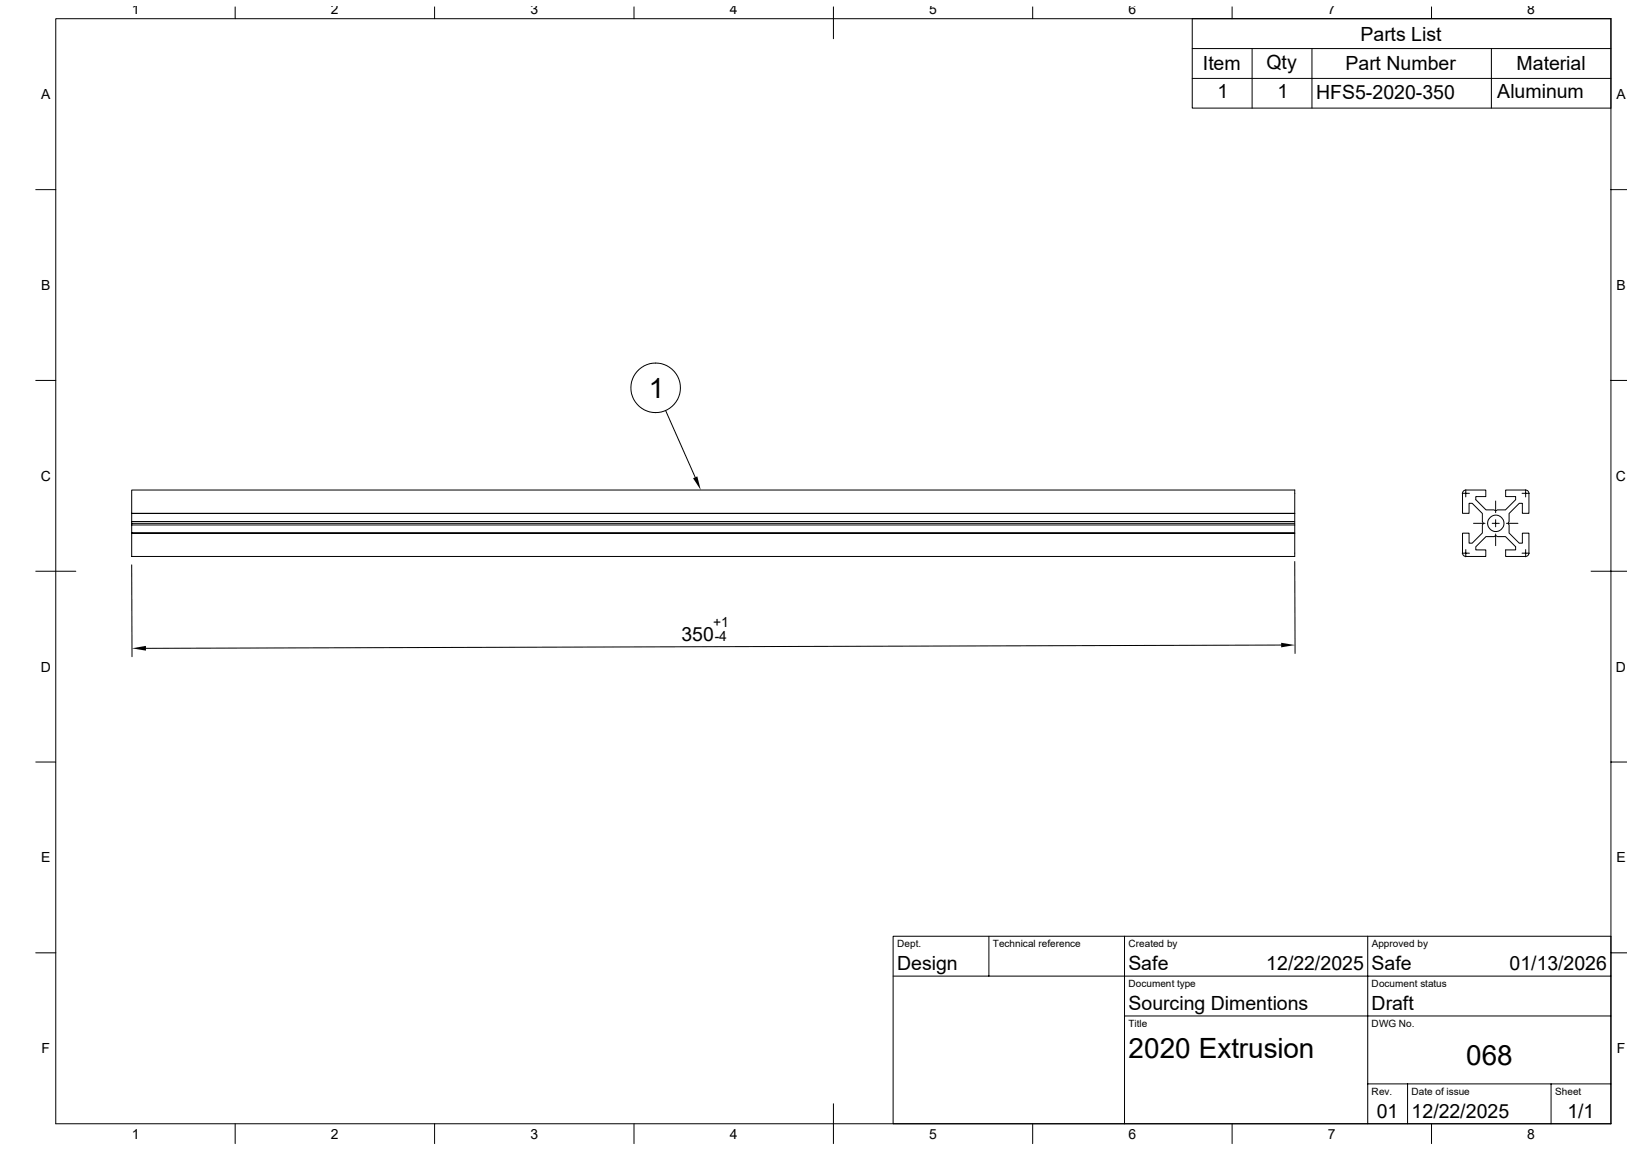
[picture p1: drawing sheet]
<svg xmlns="http://www.w3.org/2000/svg" width="420mm" height="297mm" viewBox="0 0 420 297" stroke-linecap="round" stroke-linejoin="round" font-family="sans-serif">
<g fill="none" stroke="#000" stroke-width=".26">
<path d="M14.4 4.8h401.4v285.2h-401.4zM60.7 1.8v3M112.2 1.8v3M163.7 1.8v3M215.1 1.8v8.2M266.6 1.8v3M307.8 12.5h108M318.1 1.8v3M323.2 12.5v15.4M338.7 12.5v15.4M369.5 1.8v3M385 12.5v15.4"/>
<path d="M415.8 4.8h-108v23.1h108M307.8 20.2h108M9.2 48.9h5.2M415.8 48.9h4.1M9.2 98.2h5.2M415.8 98.2h4.1M171.8 106l7.7 17.1M34 126.4h300.2v17.2h-300.2zM34 132.5h300.2M34 134.6h300.2M34 135h300.2M34 135.5h300.2"/>
<path d="M34 137.5h300.2M34 137.6h300.2M377.4 127.3h1.9M378.4 126.4l-.6 .3-.3 .6v5.2h1.7v-2.6h.8l2.7 2.6v2.1l.2 .4-.2 .5v2l-2.7 2.7h-.8v-2.6h-1.7l.1 5.4 .2 .3 .6 .3h5.1v-1.7h-2.5v-.8l2.6-2.6h2.1l.4-.3 .4 .3h2.1l2.6 2.6v.8h-2.5v1.7h5.1l.7-.4 .2-5.6h-1.7v2.6h-.8l-2.6-2.7v-2l-.3-.5 .3-.4v-2.1l2.6-2.6h.8v2.6h1.7v-5.2l-.3-.6-.6-.3M378.4 126.4v1.8M380.4 135h2.9M385.2 135h1.8M386.1 129.3v3M386.1 134.1v1.8M386.1 137.8v3M388.9 135h2.9M392.9 127.3h1.9"/>
<path d="M393.8 126.4h-5.1v1.7h2.5v.8l-2.6 2.7h-2.1l-.4 .2-.4-.2h-2.1l-2.6-2.7v-.8h2.5v-1.7h-5.1M393.8 126.4v1.8M9.2 147.4h10.4M34 145.8l.1 23.7M334.2 144.9l.1 23.7M377.4 142.7h1.9M378.4 141.8v1.9M392.9 142.7h1.9M393.8 141.8v1.9M410.7 147.4h9.2M330.7 166.5l-293 .8M9.2 196.6h5.2"/>
<path d="M415.8 196.6h4.1M9.2 245.9h5.2M230.5 251.9h185.3M255.3 241.6v10.3M290.3 241.6v48.4M353.1 241.6v48.4M415.8 245.9h4.1M415.8 241.6h-185.3v48.4M290.3 262.2h125.5M353.1 279.7h62.7M363.3 279.7v10.3M400.4 279.7v10.3"/>
<path d="M60.7 290v5.1M112.2 290v5.1M163.7 290v5.1M215.1 284.8v10.3M266.6 290v5.1M318.1 290v5.1M369.5 290v5.1"/>
<circle cx="169.2" cy="100.1" r="6.4"/>
<circle cx="386.1" cy="135" r="2.11"/>
</g>
<path d="M178.9 123.4l1.1-.5 .9 3.5zM34 167.3l3.7-.6v1.2zM330.7 165.9l3.6 .6-3.6 .5z" fill="#000"/>
<g font-size="7.2">
<text x="167.5" y="102.7">1</text>
<text x="291.3" y="273">2020 Extrusion</text>
<text x="378.5" y="274.8">068</text>
</g>
<g font-size="5">
<text x="351.2" y="10.5">Parts List</text>
<text x="326.9" y="17.7">Qty</text>
<text x="310.5" y="18.2">Item</text>
<text x="347.3" y="18.2">Part Number</text>
<text x="391.4" y="18.2">Material</text>
<text x="314.3" y="25.3">1</text>
<text x="329.7" y="25.3">1</text>
<text x="339.8" y="25.4">HFS5-2020-350</text>
<text x="386.5" y="25.4">Aluminum</text>
<text x="175.9" y="165.4">350</text>
<text x="231.6" y="250.4">Design</text>
<text x="291.3" y="250.4">Safe</text>
<text x="326.9" y="250.4">12/22/2025</text>
<text x="354.1" y="250.4">Safe</text>
<text x="389.6" y="250.4">01/13/2026</text>
<text x="291.3" y="260.6">Sourcing Dimentions</text>
<text x="354.1" y="260.6">Draft</text>
<text x="355.4" y="288.6">01</text>
<text x="364.4" y="288.4">12/22/2025</text>
<text x="404.6" y="288.6">1/1</text>
</g>
<g font-size="3.6">
<text x="34" y="3.6">1</text>
<text x="85.4" y="3.6">2</text>
<text x="136.9" y="3.6">3</text>
<text x="188.4" y="3.6">4</text>
<text x="239.9" y="3.5">5</text>
<text x="291.3" y="3.6">6</text>
<text x="342.8" y="3.6">7</text>
<text x="394.3" y="3.6">8</text>
<text x="10.6" y="25.6">A</text>
<text x="417.2" y="25.6">A</text>
<text x="10.6" y="74.8">B</text>
<text x="417.2" y="74.8">B</text>
<text x="10.5" y="124.1">C</text>
<text x="417.1" y="124.1">C</text>
<text x="184.1" y="161.9">+1</text>
<text x="184.5" y="165.4">-4</text>
<text x="10.5" y="173.3">D</text>
<text x="417.1" y="173.3">D</text>
<text x="10.6" y="222.5">E</text>
<text x="417.2" y="222.5">E</text>
<text x="10.7" y="271.8">F</text>
<text x="417.3" y="271.8">F</text>
<text x="34" y="293.8">1</text>
<text x="85.4" y="293.8">2</text>
<text x="136.9" y="293.8">3</text>
<text x="188.4" y="293.8">4</text>
<text x="239.9" y="293.8">5</text>
<text x="291.3" y="293.8">6</text>
<text x="342.8" y="293.8">7</text>
<text x="394.3" y="293.8">8</text>
</g>
<g font-size="2.6">
<text x="231.6" y="244.5">Dept.</text>
<text x="256.3" y="244.5">Technical reference</text>
<text x="291.3" y="244.5">Created by</text>
<text x="354.1" y="244.5">Approved by</text>
<text x="291.3" y="254.8">Document type</text>
<text x="354.1" y="254.8">Document status</text>
<text x="291.3" y="265">Title</text>
<text x="354.1" y="265">DWG No.</text>
<text x="354.1" y="282.6">Rev.</text>
<text x="364.4" y="282.6">Date of issue</text>
<text x="401.4" y="282.6">Sheet</text>
</g>
</svg>
